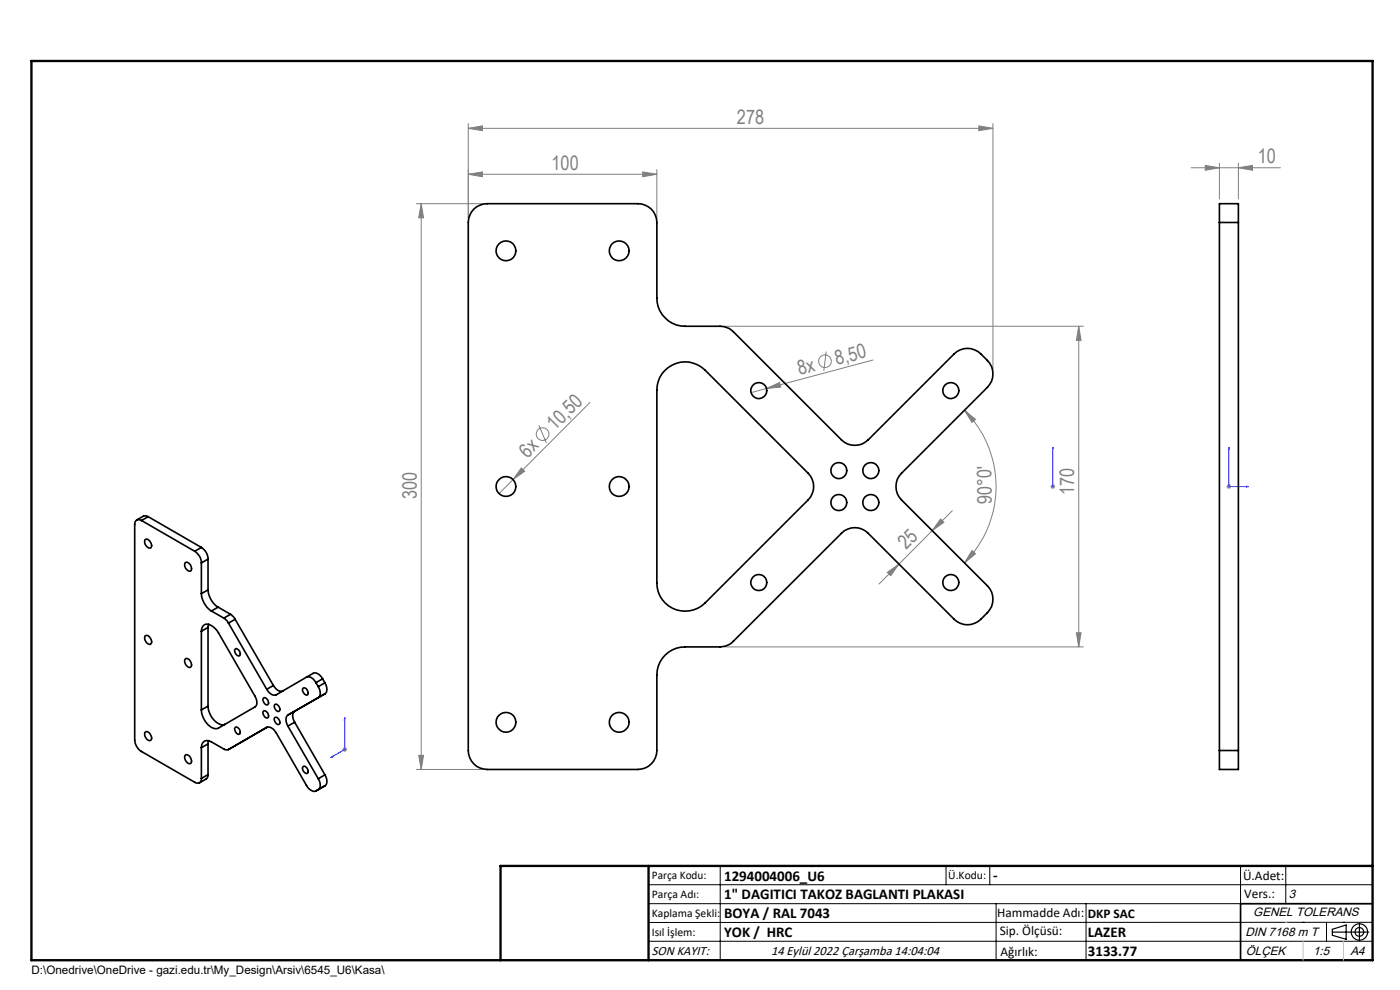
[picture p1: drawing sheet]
<svg xmlns="http://www.w3.org/2000/svg" width="297mm" height="210mm" viewBox="0 0 297 210" stroke-linecap="round" stroke-linejoin="round" font-family="sans-serif">
<g fill="none" stroke="#808080" stroke-width=".21">
<path d="M99.3 37l3-.5v1zM99.3 37h40M99.3 27.2l3-.5v1zM99.3 26.2v20M99.3 27.2h111.3M136.3 36.5l3 .5-3 .5zM139.3 36v10.2M207.6 26.7l3 .5-3 .5zM210.6 26.2v52.1M252.7 35.6h18.9M255.7 35.1l3 .5-3 .5zM258.7 34.6v7.6"/>
<path d="M262.7 35.6l3-.5v1zM262.7 34.6v7.6M88.3 43.2h14M89.4 43.2l.5 3h-1.1zM89.4 43.2v120M153.7 69.2h76.1M175.3 74.6l-.5 4.1M185.2 76.4l-25.9 6.9M228.8 69.2v68M228.8 69.2l.5 3h-.9zM110.6 99.3l.7 .7-2.5 1.7zM114.3 90.2l1.6 3.8"/>
<path d="M125.2 85.4l-19.3 19.3M162.6 82.4l2.8-1.3 .2 1zM204.6 87l2.3 2-.7 .6zM204.6 87a22.9 22.9 0 0 1 0 32.4M190.7 119.7l-4.2 4.2M197.8 112.6l-7.1 7.1M199.5 110.1l.7 .7-2.4 1.8zM202 108.3l-4.2 4.3M206.2 116.8l.7 .7-2.3 1.9zM222.8 103.2h1M223 102.9l.7 .7M223.3 102.7v1"/>
<path d="M223.7 102.9l-.7 .7M260.2 103.2h1M260.4 102.9l.7 .7M260.7 102.7v1M261.1 102.9l-.7 .7M153.7 137.2h76.1M188.2 121.4l2.5-1.7-1.8 2.4zM228.4 134.2h.9l-.5 3zM72.6 159h1M72.8 158.6l.7 .7M73.1 158.5v1M73.5 158.6l-.7 .7"/>
<path d="M88.3 163.2h14M88.8 160.2h1.1l-.5 3z"/>
<circle cx="175" cy="76.6" r="1.35"/>
<circle cx="115.1" cy="92.1" r="1.34"/>
</g>
<g fill="none" stroke="#000" stroke-width=".25">
<path d="M282.6 197.7h7.8M282.6 197.1l3-.9v3l-3-.8zM288.4 195.8v3.8M106.2 203.7h185"/>
<circle cx="288.4" cy="197.7" r="1.74"/>
<circle cx="288.4" cy="197.7" r=".93"/>
</g>
<path d="M223.3 94.9v.4v-.4M223.3 94.9v8.3M260.7 94.9l.1 .4h-.2zM260.7 94.9v8.3h4.2M223.3 103.1v.2zM223.3 103.2h.1M264.4 103.1l.5 .1-.5 .1zM73.1 152.2l.1 .3-.1 .1zM73.1 152.2v6.8l-2.9 1.7M70.2 160.7l.3-.3v.2z" fill="none" stroke="#00f" stroke-width=".21"/>
<g fill="none" stroke="#000" stroke-width=".21">
<path d="M137.6 187.7h153.6M137.6 191.7h153.6M137.6 199.7h153.6M152.8 183.7v20M200.7 183.7v4M210 183.7v4M211.3 191.7v12M230.4 191.7v12M263.2 183.7v20M272.8 183.7v8M276.4 195.6h.1M281.4 195.6v4.1"/>
<path d="M285 195.6h.1M291.2 195.6l-153.6 .1"/>
</g>
<path d="M291.2 191.7h-28v12" fill="none" stroke="#000" stroke-width=".35"/>
<path d="M6.7 12.9h284.5v190.8h-284.5zM137.6 183.7v20M291.2 183.7h-185v20" fill="none" stroke="#000" stroke-width=".5"/>
<path d="M276.4 199.7v4M285 199.7v4" fill="none" stroke="#c0c0c0" stroke-width=".21"/>
<path d="M272.8 195.6h.1" fill="none" stroke="#c0c0c0" stroke-width=".25"/>
<g fill="#00f">
<path d="M223.3 103.1v.2zM223.3 94.9v.4z"/>
<path d="M70.2 160.7l.3-.1v-.2zM73.1 152.2v.4l.1-.1zM264.4 103.1l.5 .1-.5 .1zM260.7 94.9l.1 .4h-.2z"/>
</g>
<g fill="#808080">
<path d="M162.6 82.4l2.8-1.3 .2 1z"/>
<path d="M110.6 99.3l.7 .7-2.5 1.7z"/>
<path d="M136.3 36.5l3 .5-3 .5zM99.3 37l3-.5v1zM262.7 35.6l3-.5v1zM255.7 35.1l3 .5-3 .5z"/>
<path d="M99.3 27.2l3-.5v1zM207.6 26.7l3 .5-3 .5z"/>
<path d="M199.5 110.1l.7 .7-2.4 1.8zM188.2 121.4l2.5-1.7-1.8 2.4z"/>
<path d="M228.8 69.2l.5 3h-.9zM228.4 134.2h.9l-.5 3z"/>
<path d="M89.4 43.2l.5 3h-1.1zM88.8 160.2h1.1l-.5 3z"/>
<path d="M206.2 116.8l.7 .7-2.3 1.9zM204.6 87l2.3 2-.7 .6z"/>
</g>
<g fill="none" stroke="#000" stroke-width=".35">
<path d="M100.5 44.4a4.2 4.2 0 0 1 2.8-1.2h32a4 4 0 0 1 4 4v16a6 6 0 0 0 6 6h7.5a4.2 4.2 0 0 1 2.8 1.2l22.9 22.9a4 4 0 0 0 5.7 0l18.2-18.2a4 4 0 0 1 5.7 0 5.5 5.5 0 0 1 2.5 4.2 3.8 3.8 0 0 1-1.1 2.9l-18.3 18.2a4 4 0 0 0 0 5.6l18.3 18.3a4 4 0 0 1 0 5.7 5.5 5.5 0 0 1-4.3 2.5 4.1 4.1 0 0 1-2.8-1.1l-18.2-18.3a4 4 0 0 0-5.7 0l-22.9 22.9a4.1 4.1 0 0 1-2.8 1.2h-7.5a6 6 0 0 0-6 6v16a4 4 0 0 1-4 4h-32a4 4 0 0 1-4-4v-112a4.2 4.2 0 0 1 1.2-2.8zM258.7 47.2v-4h4v4M258.7 47.2h4M258.7 47.2v112M262.7 47.2v112M141.1 78.5a6 6 0 0 1 8.5 0l21.8 21.9a4 4 0 0 1 0 5.6l-21.8 21.9a6 6 0 0 1-6.6 1.3 6 6 0 0 1-3.7-5.6v-40.8a5.9 5.9 0 0 1 1.8-4.3zM30 110.4a.88 .88 0 0 0-1-.1 .88 .88 0 0 0-.4 .9v45.8a3.1 3.1 0 0 0 1.4 2.4l11.3 6.5a.85 .85 0 0 0 1 .2 .85 .85 0 0 0 .4-1M30 110.4l11.3 6.5M30.8 114.5a.93 .93 0 0 1 1.3 .7v.3a.52 .52 0 0 1-.2 .7 .52 .52 0 0 1-.7-.2l-.4-.6zM31.4 109.6l-.8-.2-1.6 .9M31.4 109.6l-1.4 .8M31.4 109.6l11.3 6.5"/>
<path d="M39.4 119.3a1.22 1.22 0 0 1 1 1.8 1.22 1.22 0 0 1-1-1.8zM41.3 116.9a2.97 2.97 0 0 1 1.4 2.5M42.7 116.1a2.97 2.97 0 0 1 1.4 2.5M42.7 119.4v6.5M42.7 116.1l-1.4 .8M44.1 118.6l-1.4 .8M44.1 118.6v6.5M30.8 134.9a1.09 1.09 0 0 1 1.4 1.3 .57 .57 0 0 1-.5 .5 .57 .57 0 0 1-.7-.4l-.3-.8zM39.4 139.7a1.2 1.2 0 0 1 1 1.8 1.2 1.2 0 0 1-1-1.8zM42.7 125.9a4.8 4.8 0 0 0 2.1 3.7M42.7 133.9a1.28 1.28 0 0 1 .6-1.4 1.28 1.28 0 0 1 1.5 .2l1 .8 .6 .8 7.7 13.4a1.72 1.72 0 0 1 0 2.3l-7.7 4.4a2.37 2.37 0 0 1-2.8-1.3l-.6-1.2-.3-1.3M42.7 133.9v16.7"/>
<path d="M44.1 125.1a4.7 4.7 0 0 0 2.2 3.7M44.1 125.1l-1.4 .8M44.1 133.1v16.7M44.1 133.1l-1.4 .8M44.2 132.4l-.1 .7M44.8 129.6l2.7 1.5M46.3 128.8l-1.5 .8M46.3 128.8l2.6 1.5M47.5 131.1l1 1.1M48.5 132.2l8.1 14M48.9 130.3l1 1.1M48.9 130.3l-1.4 .8"/>
<path d="M49.8 137.8l.2-.2a.94 .94 0 0 1 .8 .5 .94 .94 0 0 1 0 1 1.06 1.06 0 0 1-1-1.3zM49.9 131.4l-1.4 .8M49.9 131.4l8.1 14M30.8 155.4a.89 .89 0 0 1 1.3 .7 .61 .61 0 0 1-.2 .9 .61 .61 0 0 1-.9-.3l-.3-.7zM42.7 158.6a1.3 1.3 0 0 1 .6-1.4 1.3 1.3 0 0 1 1.5 .2l3 1.6h.7M42.7 158.6v6.5M44.1 149.8a4.2 4.2 0 0 0 3.1 4l.6-.2M44.1 157.8v6.5M44.1 149.8l-1.4 .8M44.1 157.8l-1.4 .8M44.2 157.1l-.1 .7M48.5 159l8.1-4.7a1.81 1.81 0 0 1 2 1.2l6.4 11.1a1.81 1.81 0 0 0 2 1.2"/>
<path d="M49.8 154.4a.83 .83 0 0 1 .9 .1 .83 .83 0 0 1 .3 .9l-.1 .3a.91 .91 0 0 1-1.1-1.2zM49.9 158.2l-1.4 .8M55.8 150.9a.82 .82 0 0 1 .9 .1 .82 .82 0 0 1 .3 .9 .51 .51 0 0 1-.6 .4 .51 .51 0 0 1-.4-.5l-.2-.5zM56 148a.95 .95 0 0 1 .8 1.5 1.01 1.01 0 0 1-.8-1.5zM58 145.4a1.77 1.77 0 0 0 2 1.2M58 145.4l-1.4 .8M58.3 152.2a.95 .95 0 0 1 .9 1.5 1.01 1.01 0 0 1-.9-1.5zM58.3 149.4a.94 .94 0 0 1 .9 .5 .94 .94 0 0 1 0 1 1.03 1.03 0 0 1-.9-1.5zM61.1 151.7a1.88 1.88 0 0 0 0 2.3M61.1 151.7l1.4-.8a1.76 1.76 0 0 0 0 2.3M61.1 154l6.4 11.2M62.5 153.2l-1.4 .8"/>
<path d="M62.5 153.2l6.4 11.2M64.3 145.9a.97 .97 0 0 1 .9 1.6 1.05 1.05 0 0 1-.9-1.6zM65 143.6l-6.4 3.8a1.77 1.77 0 0 1-2-1.2M65 143.6a1.77 1.77 0 0 1 2 1.2M65 143.6l1.4-.8a1.77 1.77 0 0 1 2 1.2M67 144.8l.5 .9M67.5 145.7a1.76 1.76 0 0 1 0 2.3M68.4 144l-1.4 .8M68.4 144l.5 .8M68.9 144.8a1.76 1.76 0 0 1 0 2.4l-7.8 4.5M68.9 144.8l-1.4 .9M258.7 159.2v4h4v-4"/>
<path d="M258.7 159.2h4M39.4 160.1a1.23 1.23 0 0 1 1 1.9 1.22 1.22 0 0 1-1-1.9zM44.1 164.3l-.2 .8-1.6 .9M44.1 164.3l-1.4 .8M64.3 162.6a.94 .94 0 0 1 .9 .5 .94 .94 0 0 1 0 1 1.01 1.01 0 0 1-.9-1.5zM67.5 165.2a1.61 1.61 0 0 1-.5 2.6M68.9 164.4a1.76 1.76 0 0 1 0 2.3M68.9 166.7l-.5 .3M68.9 164.4l-1.4 .8M68.9 166.7l-1.9 1.1"/>
<circle cx="107.3" cy="53.2" r="2.1"/>
<circle cx="131.3" cy="53.2" r="2.11"/>
<circle cx="161" cy="82.8" r="1.69"/>
<circle cx="177.9" cy="99.8" r="1.69"/>
<circle cx="184.8" cy="99.8" r="1.69"/>
<circle cx="201.7" cy="82.8" r="1.69"/>
<circle cx="107.3" cy="103.2" r="2.1"/>
<circle cx="131.3" cy="103.2" r="2.11"/>
<circle cx="177.9" cy="106.6" r="1.7"/>
<circle cx="184.7" cy="106.6" r="1.7"/>
<circle cx="161" cy="123.6" r="1.7"/>
<circle cx="201.7" cy="123.6" r="1.7"/>
<circle cx="107.3" cy="153.2" r="2.1"/>
<circle cx="131.3" cy="153.2" r="2.11"/>
</g>
<g font-size="4.2" fill="#808080">
<text x="156.3" y="26.2">278</text>
<text x="266.8" y="34.6">10</text>
<text x="117" y="36">100</text>
<text x="177.5" y="77.4" transform="rotate(-15 177.5 77.4)">8,50</text>
<text x="169.6" y="79.6" transform="rotate(-15 169.6 79.6)">8x</text>
<text x="117.7" y="91.5" transform="rotate(-45 117.7 91.5)">10,50</text>
<text x="111.9" y="97.3" transform="rotate(-45 111.9 97.3)">6x</text>
<text x="88.4" y="105.8" transform="rotate(-90 88.4 105.8)">300</text>
<text x="210.4" y="106.9" transform="rotate(-91 210.4 106.9)">90°0'</text>
<text x="227.9" y="105" transform="rotate(-90 227.9 105)">170</text>
<text x="192.2" y="116.8" transform="rotate(-45 192.2 116.8)">25</text>
</g>
<g font-size="3.2">
<text x="153.6" y="186.8">1294004006_U6</text>
<text x="153.6" y="190.8">1&quot; DAGITICI TAKOZ BAGLANTI PLAKASI</text>
<text x="210.7" y="186.6">-</text>
<text x="153.6" y="194.8">BOYA / RAL 7043</text>
<text x="153.6" y="198.8">YOK / HRC</text>
<text x="230.8" y="198.7">LAZER</text>
<text x="230.8" y="202.8">3133.77</text>
</g>
<g font-size="2.8">
<text x="263.7" y="186.7">Ü.Adet:</text>
<text x="263.9" y="190.5">Vers.:</text>
<text x="211.5" y="194.5">Hammadde Adı:</text>
<text x="230.8" y="194.7">DKP SAC</text>
<text x="138.3" y="202.6">SON KAYIT:</text>
<text x="163.6" y="202.6">14 Eylül 2022 Çarşamba 14:04:04</text>
<text x="212.1" y="198.4">Sip. Ölçüsü:</text>
<text x="212.2" y="202.7">Ağırlık:</text>
</g>
<g font-size="2.6">
<text x="273.4" y="190.4">3</text>
<text x="265.9" y="194.4">GENEL TOLERANS</text>
<text x="264.2" y="198.5">DIN 7168 m T</text>
<text x="264.3" y="202.6">ÖLÇEK</text>
<text x="278.5" y="202.6">1:5</text>
<text x="286.5" y="202.6">A4</text>
</g>
<g font-size="2.5">
<text x="138.3" y="186.4">Parça Kodu:</text>
<text x="138.3" y="190.5">Parça Adı:</text>
<text x="201.2" y="186.5">Ü.Kodu:</text>
<text x="138.3" y="194.5">Kaplama Şekli:</text>
<text x="138.3" y="198.6">Isıl İşlem:</text>
<text x="6.7" y="206.7">D:\Onedrive\OneDrive - gazi.edu.tr\My_Design\Arsiv\6545_U6\Kasa\</text>
</g>
</svg>
